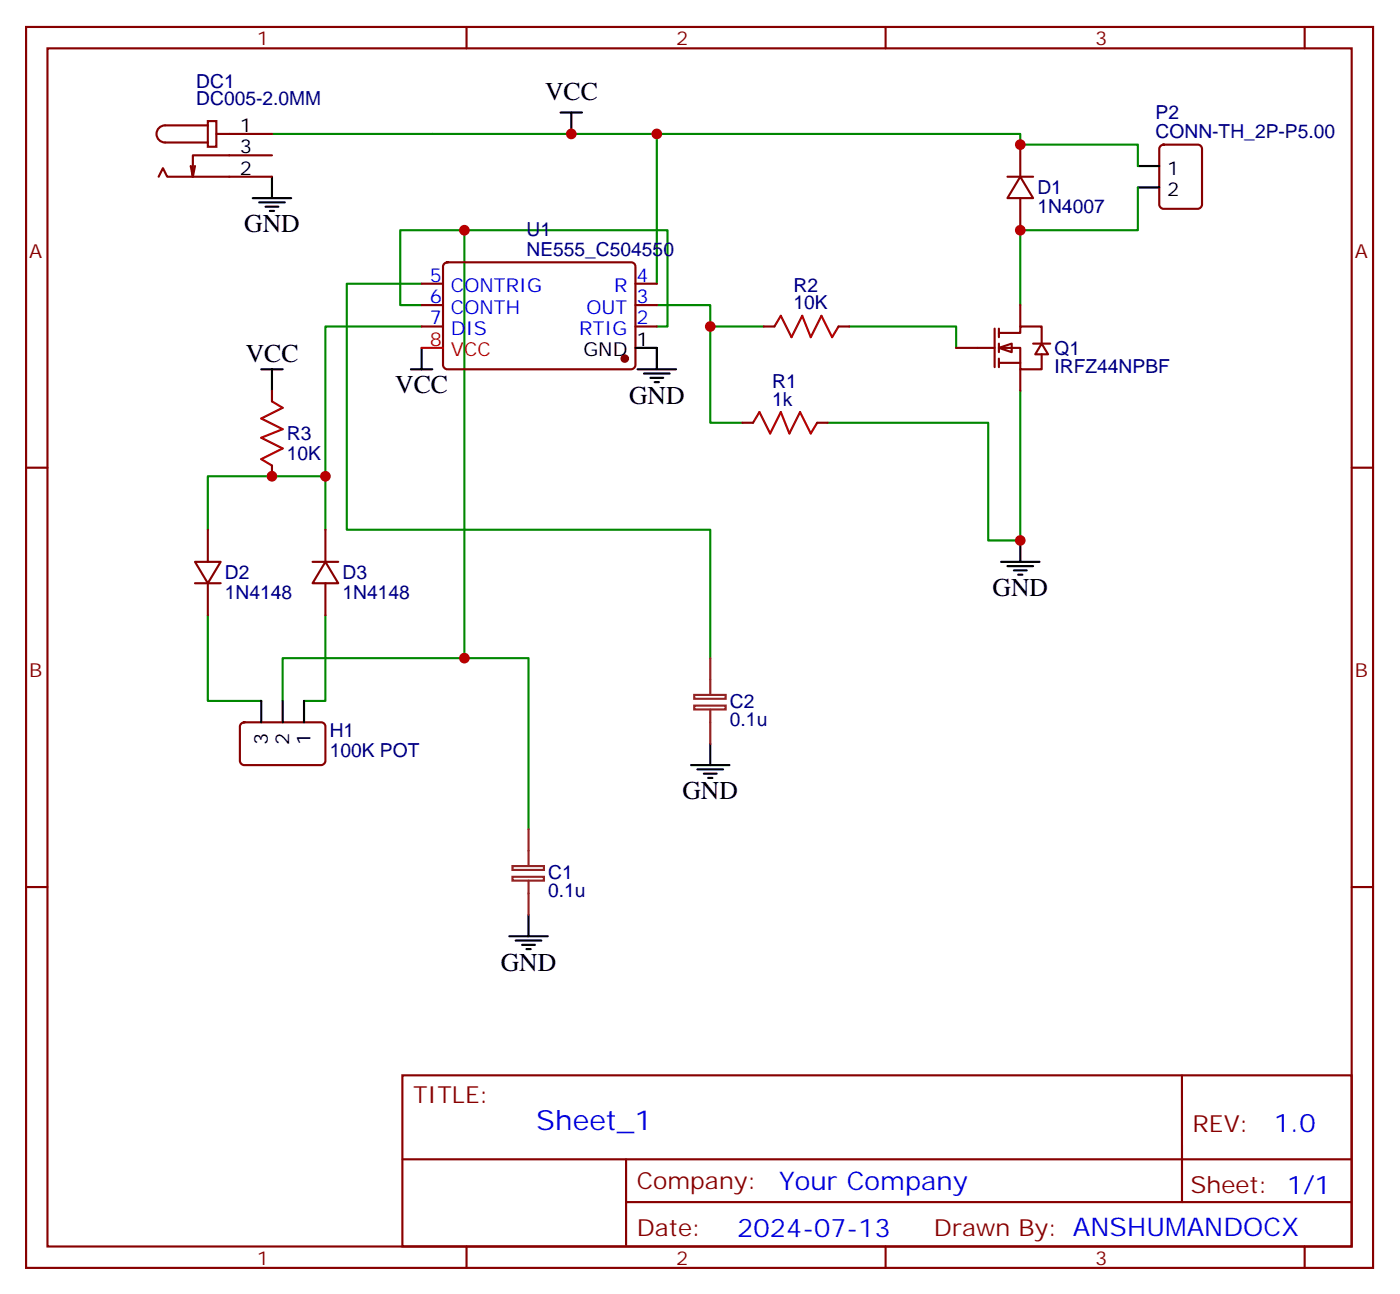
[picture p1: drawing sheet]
<svg xmlns="http://www.w3.org/2000/svg" width="231mm" height="213mm" viewBox="0 0 231 213" stroke-linecap="round" stroke-linejoin="round" font-family="sans-serif">
<g fill="none" stroke="#870000" stroke-width=".35">
<path d="M4.3 4.4h222.3v204.7h-222.3zM7.8 8h215.2v197.5h-215.2zM77 4.4v3.6M146.1 4.4v3.6M215.3 4.4v3.6M191.5 24.1l.5-.3h5.6a.71 .71 0 0 1 .7 .8v9.1a.76 .76 0 0 1-.7 .7h-5.6a.76 .76 0 0 1-.7-.7v-9.1zM126 53.8h1.8M138.4 53.8h1.7M4.3 77.1h3.5M44.9 64.4v1.8M44.9 76.8v1.7M122.5 69.7h1.7"/>
<path d="M134.8 69.7h1.8M223 77.1h3.6M39.8 119.3l.5-.2h12.7a.71 .71 0 0 1 .7 .7v5.6a.76 .76 0 0 1-.7 .8h-12.7a.76 .76 0 0 1-.7-.8v-5.6zM4.3 146.3h3.5M223 146.3h3.6M66.4 177.3h156.6v28.2h-156.6zM195 177.3v20.9M66.4 191.2h156.5M103.3 198.2h119.6M103.3 191.2v14.1M77 205.5v3.6M146.1 205.5v3.6"/>
<path d="M215.3 205.5v3.6"/>
</g>
<g fill="none" stroke="#000" stroke-width=".35">
<path d="M92.5 18.6h3.5M94.3 18.6v3.5M41.7 32.7h6.3M42.8 33.4h4.2M43.8 34.1h2.1M44.5 34.8h.7M44.9 29.1v3.6M187.7 27.4h3.6M187.7 30.9h3.6M69.6 57.4v3.5M108.4 57.4v3.5M43.1 60.9h3.5"/>
<path d="M44.9 60.9v3.5M67.8 60.9h3.5M105.2 60.9h6.3M106.3 61.6h4.2M107.3 62.3h2.1M108 63h.7M165.2 92.6h6.3M166.2 93.3h4.3M167.3 94.1h2.1M168 94.8h.7M168.3 89.1v3.5M43.1 115.6v3.5"/>
<path d="M46.6 115.6v3.5M50.2 115.6v3.5M114 126.2h6.4M115.1 126.9h4.2M116.1 127.6h2.2M116.8 128.3h.7M117.2 122.6v3.6M84 154.4h6.4M85.1 155.1h4.2M86.1 155.8h2.2M86.9 156.5h.7M87.2 150.8v3.6"/>
</g>
<g fill="none" stroke="#008700" stroke-width=".35">
<path d="M44.9 22.1h26.4M76.6 38v70.5h-30v7.1M94.3 22.1h74v1.7h19.4v3.6M108.4 22.1v24.7M187.7 30.9v7.1h-19.4v12.3M69.6 46.8h-12.4v40.5h60v21.2M69.6 50.3h-3.6v-12.3h44.1v15.8h-1.7M69.6 53.8h-15.9v33.5M108.4 50.3h8.8v19.4h5.3M117.2 53.8h8.8M140.1 53.8h17.7v3.6M53.7 78.5h-19.4v8.8"/>
<path d="M168.3 64.4v24.7h-5.2v-19.4h-26.5M34.3 101.5v14.1h8.8M53.7 101.5v14.1h-3.5M76.6 108.5h10.6v28.2"/>
</g>
<path d="M114.5 114.6h5.2v.6h-5.2zM114.5 116.3h5.2v.7h-5.2zM117.2 108.5v6M117.2 117v5.6M87.2 136.7v6M84.6 142.8h5.1v.6h-5.1zM84.6 144.6h5.1v.6h-5.1zM87.2 145.2v5.6" fill="none" stroke="#8c2424" stroke-width=".35"/>
<path d="M127.8 53.8l1-1.7 1.8 3.5 1.8-3.5 1.4 3.5 1.7-3.5 1.8 3.5 1.1-1.8M44.9 66.2l1.7 1-3.5 1.8 3.5 1.8-3.5 1.4 3.5 1.7-3.5 1.8 1.8 1.1M124.2 69.7l1.1-1.8 1.8 3.6 1.7-3.6 1.4 3.6 1.8-3.6 1.8 3.6 1-1.8" fill="none" stroke="#a10000" stroke-width=".35"/>
<g fill="#fff" stroke="#870000" stroke-width=".35">
<path d="M164.8 57.4l2.1-.7v1.4z"/>
<path d="M171.9 56.7l1 1.7h-2.1z"/>
</g>
<g fill="none" stroke="#870000" stroke-width=".35">
<path d="M34.3 20h1.4v4.2h-1.4zM26.2 29.1l.7-1.4 .7 1.4h17.3M32.2 27.4l-.4 1.7M34.3 20.7h-7.1a1.41 1.41 0 0 0-1.4 1.4 1.41 1.41 0 0 0 1.4 1.4h7.1M35.7 22.1h9.2M44.9 25.6h-13.1v3.5l-.3-1.7M166.2 29.1h4.3M168.3 29.1l2.2 3.6h-4.3zM168.3 23.8v5.3M168.3 32.7v5.3M69.6 53.8h3.5M69.6 50.3h3.5"/>
<path d="M69.6 46.8h3.5M73.3 43.5l.5-.2h30.3a.71 .71 0 0 1 .7 .7v16.2a.76 .76 0 0 1-.7 .7h-30.3a.76 .76 0 0 1-.7-.7v-16.2zM104.8 53.8h3.6M104.8 50.3h3.6M104.8 46.8h3.6M157.8 57.4h6.3M164.1 54.2v6.3M164.8 54.9h3.5v-1.1h3.6v2.9M164.8 57.4h3.5v3.5h3.6v-2.5M164.8 59.8h3.5M164.8 54.2v1.4M164.8 56.7v1.4"/>
<path d="M164.8 59.1v1.4M168.3 50.3v3.5M170.5 56.7h2.8M168.3 60.9v3.5M32.2 92.6h4.2l-2.1 3.6zM32.2 96.2h4.2M34.3 87.3v5.3M34.3 96.2v5.3M51.6 92.6h4.2M53.7 92.6l2.1 3.6h-4.2zM53.7 87.3v5.3M53.7 96.2v5.3"/>
</g>
<circle cx="103.1" cy="59.1" r=".53" fill="#870000" stroke="#870000" stroke-width=".35"/>
<path d="M104.8 57.4h3.6" fill="none" stroke="#000" stroke-width=".35"/>
<path d="M69.6 57.4h3.5" fill="none" stroke="#f00" stroke-width=".35"/>
<path d="M71.3 22.1h23" fill="none" stroke="#008700" stroke-width=".35"/>
<g fill="#c00">
<circle cx="76.6" cy="108.5" r=".88"/>
<circle cx="76.6" cy="38" r=".88"/>
<circle cx="108.4" cy="22.1" r=".88"/>
<circle cx="44.9" cy="78.5" r=".88"/>
<circle cx="53.7" cy="78.5" r=".88"/>
<circle cx="168.3" cy="23.8" r=".88"/>
<circle cx="117.2" cy="53.8" r=".88"/>
<circle cx="168.3" cy="89.1" r=".88"/>
<circle cx="168.3" cy="38" r=".88"/>
<circle cx="94.3" cy="22.1" r=".88"/>
</g>
<text font-size="4.6" fill="#00f" x="88.5" y="186.3">Sheet_1</text>
<g font-size="4.2">
<text x="89.9" y="16.4">VCC</text>
<text x="40.3" y="38.3">GND</text>
<text x="40.5" y="59.7">VCC</text>
<text x="65.2" y="64.9">VCC</text>
<text x="103.8" y="66.5">GND</text>
<text x="163.8" y="98.3">GND</text>
<text x="112.6" y="131.8">GND</text>
<text x="82.6" y="160">GND</text>
</g>
<g font-size="4.2" fill="#00f">
<text x="210.2" y="186.6">1.0</text>
<text x="128.6" y="196.1">Your Company</text>
<text x="121.6" y="203.9">2024-07-13</text>
</g>
<g font-size="3.9" fill="#800">
<text x="68.2" y="181.9">TITLE:</text>
<text x="196.8" y="186.6">REV:</text>
<text x="105.1" y="196.1">Company:</text>
<text x="196.4" y="196.7">Sheet: 1/1</text>
<text x="105.1" y="203.8">Date:</text>
<text x="154.1" y="203.9">Drawn By: ANSHUMANDOCX</text>
</g>
<g font-size="3.2" fill="#800">
<text x="42.4" y="7.4">1</text>
<text x="111.5" y="7.4">2</text>
<text x="180.7" y="7.4">3</text>
<text x="4.8" y="42.5">A</text>
<text x="223.6" y="42.5">A</text>
<text x="4.8" y="111.7">B</text>
<text x="223.6" y="111.7">B</text>
<text x="42.4" y="208.5">1</text>
<text x="111.5" y="208.5">2</text>
<text x="180.7" y="208.5">3</text>
</g>
<g font-size="3.2" fill="#000080">
<text x="32.4" y="17.4">DC005-2.0MM</text>
<text x="32.4" y="14.4">DC1</text>
<text x="190.7" y="22.8">CONN-TH_2P-P5.00</text>
<text x="190.7" y="19.6">P2</text>
<text x="171.2" y="35.1">1N4007</text>
<text x="171.2" y="32">D1</text>
<text x="86.9" y="39">U1</text>
<text x="86.9" y="42.2">NE555_C504550</text>
<text x="130.9" y="51">10K</text>
<text x="130.9" y="48.1">R2</text>
<text x="174" y="58.5">Q1</text>
<text x="127.4" y="63.9">R1</text>
<text x="174" y="61.5">IRFZ44NPBF</text>
<text x="127.4" y="66.9">1k</text>
<text x="47.3" y="75.8">10K</text>
<text x="47.3" y="72.6">R3</text>
<text x="37.1" y="95.5">D2</text>
<text x="56.5" y="95.5">D3</text>
<text x="37.1" y="98.8">1N4148</text>
<text x="56.5" y="98.8">1N4148</text>
<text x="120.4" y="119.7">0.1u</text>
<text x="120.4" y="116.7">C2</text>
<text x="54.4" y="124.7">100K POT</text>
<text x="54.4" y="121.6">H1</text>
<text x="90.5" y="147.9">0.1u</text>
<text x="90.5" y="145">C1</text>
</g>
<g font-size="3.2">
<text x="39.6" y="21.7">1</text>
<text x="39.6" y="25.3">3</text>
<text x="39.6" y="28.8">2</text>
<text x="192.6" y="28.8">1</text>
<text x="192.6" y="32.3">2</text>
<text x="96.3" y="58.8">GND</text>
<text x="105" y="57">1</text>
<text x="44.2" y="122.9" transform="rotate(-90 44.2 122.9)">3</text>
<text x="47.7" y="122.9" transform="rotate(-90 47.7 122.9)">2</text>
<text x="51.2" y="122.9" transform="rotate(-90 51.2 122.9)">1</text>
</g>
<g font-size="3.2" fill="#00f">
<text x="70.9" y="46.4">5</text>
<text x="105" y="46.4">4</text>
<text x="70.9" y="50">6</text>
<text x="70.9" y="53.5">7</text>
<text x="74.4" y="48.2">CONTRIG</text>
<text x="74.4" y="51.7">CONTH</text>
<text x="96.8" y="51.7">OUT</text>
<text x="101.3" y="48.2">R</text>
<text x="105" y="53.5">2</text>
<text x="105" y="50">3</text>
<text x="74.4" y="55.2">DIS</text>
<text x="95.6" y="55.2">RTIG</text>
</g>
<g font-size="3.2" fill="#f00">
<text x="70.9" y="57">8</text>
<text x="74.4" y="58.8">VCC</text>
</g>
</svg>
